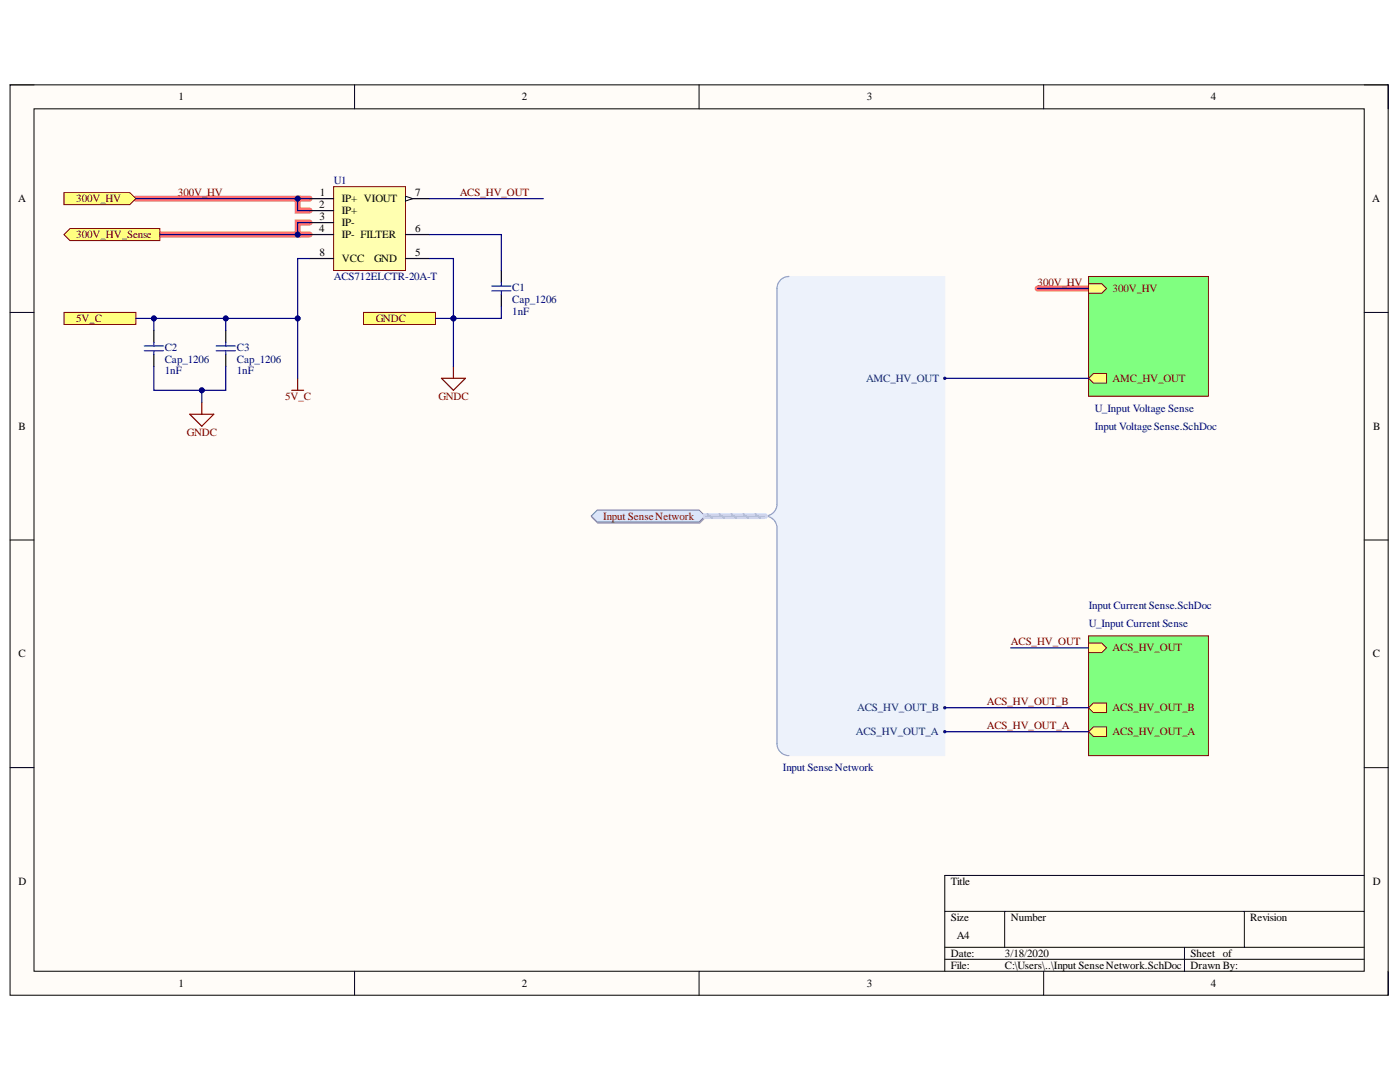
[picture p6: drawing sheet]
<svg xmlns="http://www.w3.org/2000/svg" width="279mm" height="216mm" viewBox="0 0 279 216" stroke-linecap="round" stroke-linejoin="round" font-family="sans-serif">
<path d="M2 16.9h275v181.7h-275z" fill-rule="evenodd" fill="#fffcf8"/>
<path d="M2 16.9h275v181.7h-275z" fill="none" stroke="#000" stroke-width=".2"/>
<path d="M6.8 21.7h265.5v172.1h-265.5z" fill-rule="evenodd" fill="#fffcf8"/>
<g fill="none" stroke="#000" stroke-width=".2">
<path d="M2 16.9h4.8M70.8 16.9v4.8M139.5 16.9v4.8M208.3 16.9v4.8M272.3 16.9h4.7v4.8M6.8 21.7h265.5v172.1h-265.5zM2 62.3h4.8M272.3 62.3h4.7M2 107.8h4.8M272.3 107.8h4.7M2 153.2h4.8M272.3 153.2h4.7"/>
<path d="M272.3 174.7h-83.8v19.1M70.8 193.8v4.8M139.5 193.8v4.8M188.5 181.9h83.8M188.5 189h83.8M188.5 191.4h83.8M200.5 181.9v7.1M208.3 193.8v4.8M236.4 189v4.8M248.3 181.9v7.1M277 193.8v4.8"/>
</g>
<path d="M27.1 39.6h32.3v2.4h2.4M59.4 39.6h2.4M59.4 46.8h2.4M61.8 44.4h-2.4v2.4h-27.5M207.1 57.6h10.1" fill="none" stroke="#ff6e6e" stroke-width="1.2"/>
<path d="M66.6 37.2h14.3v16.8h-14.3z" fill-rule="evenodd" fill="#ffffb0"/>
<path d="M66.6 37.2h14.3v16.8h-14.3z" fill="none" stroke="#800000" stroke-width=".2"/>
<path d="M61.8 39.6h4.8M80.9 39.6h4.8M61.8 42h4.8M61.8 44.4h4.8M61.8 46.8h4.8M80.9 46.8h4.8M80.9 51.6h4.8" fill="none" stroke="#000" stroke-width=".24"/>
<path d="M80.9 39.2l1.5 .4-1.5 .5z" fill="#f8fcff"/>
<path d="M80.9 39.2l1.5 .4-1.5 .5z" fill="none" stroke="#000" stroke-width=".2"/>
<path d="M61.8 51.6h4.8" fill="none" stroke="#000" stroke-width=".24"/>
<path d="M12.8 38.4h13.1l1.2 1.2-1.2 1.2h-13.1z" fill-rule="evenodd" fill="#ffff80"/>
<path d="M12.8 38.4h13.1l1.2 1.2-1.2 1.2h-13.1z" fill="none" stroke="#800000" stroke-width=".2"/>
<path d="M12.8 46.8l1.2-1.2h17.9v2.4h-17.9z" fill-rule="evenodd" fill="#ffff80"/>
<path d="M12.8 46.8l1.2-1.2h17.9v2.4h-17.9z" fill="none" stroke="#800000" stroke-width=".2"/>
<path d="M58.2 77.9h2.4M59.4 75.5v2.4M88.1 75.5h4.8l-2.4 2.4zM90.5 73.1v2.4" fill="none" stroke="#800000" stroke-width=".24"/>
<path d="M12.8 62.3h14.3v2.4h-14.3z" fill-rule="evenodd" fill="#ffff80"/>
<path d="M12.8 62.3h14.3v2.4h-14.3z" fill="none" stroke="#800000" stroke-width=".2"/>
<path d="M72.6 62.3h14.3v2.4h-14.3z" fill-rule="evenodd" fill="#ffff80"/>
<path d="M72.6 62.3h14.3v2.4h-14.3z" fill="none" stroke="#800000" stroke-width=".2"/>
<path d="M100.1 54v2.4M100.1 58.8v2.3M30.7 65.9v2.4M30.7 70.7v2.4M45.1 65.9v2.4M45.1 70.7v2.4" fill="none" stroke="#000" stroke-width=".24"/>
<path d="M98.1 57.1h3.9M98.1 58h3.9M100.1 56.4v.7M100.1 58v.8M28.8 69h3.8M28.8 70h3.8M30.7 68.3v.7M30.7 70v.7M43.1 69h3.9M43.1 70h3.9M45.1 68.3v.7M45.1 70v.7" fill="none" stroke="#00f" stroke-width=".24"/>
<path d="M37.9 82.7h4.8l-2.4 2.3zM40.3 80.3v2.4" fill="none" stroke="#800000" stroke-width=".24"/>
<path d="M217.2 126.9h24v23.9h-24z" fill-rule="evenodd" fill="#80ff80"/>
<path d="M217.2 126.9h24v23.9h-24z" fill="none" stroke="#800000" stroke-width=".2"/>
<path d="M217.2 128.3h2.7l.9 1-.9 .9h-2.7z" fill-rule="evenodd" fill="#ffff80"/>
<path d="M217.2 128.3h2.7l.9 1-.9 .9h-2.7z" fill="none" stroke="#800000" stroke-width=".2"/>
<path d="M217.2 141.2l1-.9h2.6v1.9h-2.6z" fill-rule="evenodd" fill="#ffff80"/>
<path d="M217.2 141.2l1-.9h2.6v1.9h-2.6z" fill="none" stroke="#800000" stroke-width=".2"/>
<path d="M217.2 146l1-1h2.6v2h-2.6z" fill-rule="evenodd" fill="#ffff80"/>
<path d="M217.2 146l1-1h2.6v2h-2.6z" fill="none" stroke="#800000" stroke-width=".2"/>
<path d="M217.2 55.2h24v23.9h-24z" fill-rule="evenodd" fill="#80ff80"/>
<path d="M217.2 55.2h24v23.9h-24z" fill="none" stroke="#800000" stroke-width=".2"/>
<path d="M217.2 56.6h2.7l.9 1-.9 .9h-2.7z" fill-rule="evenodd" fill="#ffff80"/>
<path d="M217.2 56.6h2.7l.9 1-.9 .9h-2.7z" fill="none" stroke="#800000" stroke-width=".2"/>
<path d="M217.2 75.5l1-1h2.6v1.9h-2.6z" fill-rule="evenodd" fill="#ffff80"/>
<path d="M217.2 75.5l1-1h2.6v1.9h-2.6z" fill="none" stroke="#800000" stroke-width=".2"/>
<path d="M156.3 55.5l1.2-.3h31v95.6h-31l-1.2-.3-.9-.9-.3-1.2v-43.6l-.6-1-1.2-.8 1.2-.8 .6-1v-43.6l.3-1.2z" fill-rule="evenodd" fill="#edf2fb"/>
<path d="M156.3 55.5l1.2-.3h31v95.6h-31l-1.2-.3-.9-.9-.3-1.2v-43.6l-.6-1-1.2-.8 1.2-.8 .6-1v-43.6l.3-1.2z" fill="none" stroke="#edf2fb" stroke-width=".2"/>
<path d="M157.5 55.2a2.39 2.39 0 0 0-2.4 2.4v43a2.39 2.39 0 0 1-2.4 2.4 2.39 2.39 0 0 1 2.4 2.4v43a2.39 2.39 0 0 0 2.4 2.4" fill="none" stroke="#8f9ec9" stroke-width=".24"/>
<circle cx="188.5" cy="146" r=".24" fill="#003a70"/>
<circle cx="188.5" cy="146" r=".24" fill="none" stroke="#003a70" stroke-width=".2"/>
<circle cx="188.5" cy="141.2" r=".24" fill="#003a70"/>
<circle cx="188.5" cy="141.2" r=".24" fill="none" stroke="#003a70" stroke-width=".2"/>
<circle cx="188.5" cy="75.5" r=".24" fill="#003a70"/>
<circle cx="188.5" cy="75.5" r=".24" fill="none" stroke="#003a70" stroke-width=".2"/>
<path d="M119.3 102h20.3l1.2 1.2-1.2 1.2h-20.3l-1.2-1.2z" fill-rule="evenodd" fill="#bac0ca"/>
<path d="M119.3 102h20.3l1.2 1.2-1.2 1.2h-20.3l-1.2-1.2z" fill="none" stroke="#a6acb6" stroke-width=".2"/>
<path d="M118 103l1.2-1.2h20.3l1.2 1.2-1.2 1.2h-20.3z" fill-rule="evenodd" fill="#d5e4ff"/>
<path d="M118 103l1.2-1.2h20.3l1.2 1.2-1.2 1.2h-20.3z" fill="none" stroke="#71809b" stroke-width=".2"/>
<path d="M140.7 103h12" fill="none" stroke="#cbdaff" stroke-width="1.2"/>
<path d="M141.2 102.6l.9 .8M143.6 102.6l.9 .8M146 102.6l.9 .8M148.4 102.6l.9 .8M150.8 102.6l.9 .8" fill="none" stroke="#adbce7" stroke-width=".36"/>
<path d="M140.7 103h12" fill="none" stroke="#adbce7" stroke-width=".24"/>
<path d="M45.1 63.5v2.4" fill="none" stroke="#000080" stroke-width=".24"/>
<circle cx="45.1" cy="63.5" r=".48" fill="#000080"/>
<circle cx="45.1" cy="63.5" r=".48" fill="none" stroke="#000080" stroke-width=".2"/>
<path d="M27.1 63.5h32.3" fill="none" stroke="#000080" stroke-width=".24"/>
<circle cx="30.7" cy="63.5" r=".48" fill="#000080"/>
<circle cx="30.7" cy="63.5" r=".48" fill="none" stroke="#000080" stroke-width=".2"/>
<circle cx="45.1" cy="63.5" r=".48" fill="#000080"/>
<circle cx="45.1" cy="63.5" r=".48" fill="none" stroke="#000080" stroke-width=".2"/>
<circle cx="59.4" cy="63.5" r=".48" fill="#000080"/>
<circle cx="59.4" cy="63.5" r=".48" fill="none" stroke="#000080" stroke-width=".2"/>
<path d="M27.1 39.6h32.3v2.4h2.4" fill="none" stroke="#000080" stroke-width=".24"/>
<circle cx="59.4" cy="39.6" r=".48" fill="#000080"/>
<circle cx="59.4" cy="39.6" r=".48" fill="none" stroke="#000080" stroke-width=".2"/>
<path d="M30.7 73.1v4.8h9.6v2.4" fill="none" stroke="#000080" stroke-width=".24"/>
<circle cx="40.3" cy="77.9" r=".48" fill="#000080"/>
<circle cx="40.3" cy="77.9" r=".48" fill="none" stroke="#000080" stroke-width=".2"/>
<path d="M61.8 44.4h-2.4v2.4h-27.5" fill="none" stroke="#000080" stroke-width=".24"/>
<circle cx="59.4" cy="46.8" r=".48" fill="#000080"/>
<circle cx="59.4" cy="46.8" r=".48" fill="none" stroke="#000080" stroke-width=".2"/>
<path d="M45.1 73.1v4.8h-4.8" fill="none" stroke="#000080" stroke-width=".24"/>
<circle cx="40.3" cy="77.9" r=".48" fill="#000080"/>
<circle cx="40.3" cy="77.9" r=".48" fill="none" stroke="#000080" stroke-width=".2"/>
<path d="M61.8 51.6h-2.4v23.9" fill="none" stroke="#000080" stroke-width=".24"/>
<circle cx="59.4" cy="63.5" r=".48" fill="#000080"/>
<circle cx="59.4" cy="63.5" r=".48" fill="none" stroke="#000080" stroke-width=".2"/>
<path d="M59.4 46.8h2.4" fill="none" stroke="#000080" stroke-width=".24"/>
<circle cx="59.4" cy="46.8" r=".48" fill="#000080"/>
<circle cx="59.4" cy="46.8" r=".48" fill="none" stroke="#000080" stroke-width=".2"/>
<path d="M59.4 39.6h2.4" fill="none" stroke="#000080" stroke-width=".24"/>
<circle cx="59.4" cy="39.6" r=".48" fill="#000080"/>
<circle cx="59.4" cy="39.6" r=".48" fill="none" stroke="#000080" stroke-width=".2"/>
<path d="M85.7 51.6h4.8v21.5" fill="none" stroke="#000080" stroke-width=".24"/>
<circle cx="90.5" cy="63.5" r=".48" fill="#000080"/>
<circle cx="90.5" cy="63.5" r=".48" fill="none" stroke="#000080" stroke-width=".2"/>
<path d="M85.7 39.6h22.7M85.7 46.8h14.4v7.2M86.9 63.5h3.6" fill="none" stroke="#000080" stroke-width=".24"/>
<circle cx="90.5" cy="63.5" r=".48" fill="#000080"/>
<circle cx="90.5" cy="63.5" r=".48" fill="none" stroke="#000080" stroke-width=".2"/>
<path d="M100.1 61.1v2.4h-9.6" fill="none" stroke="#000080" stroke-width=".24"/>
<circle cx="90.5" cy="63.5" r=".48" fill="#000080"/>
<circle cx="90.5" cy="63.5" r=".48" fill="none" stroke="#000080" stroke-width=".2"/>
<path d="M207.1 57.6h10.1M30.7 63.5v2.4M188.5 75.5h28.7M201.7 129.3h15.5M188.5 146h28.7M188.5 141.2h28.7" fill="none" stroke="#000080" stroke-width=".24"/>
<circle cx="30.7" cy="63.5" r=".48" fill="#000080"/>
<circle cx="30.7" cy="63.5" r=".48" fill="none" stroke="#000080" stroke-width=".2"/>
<g font-size="2.2">
<text x="35.6" y="20">1</text>
<text x="104.2" y="20">2</text>
<text x="173" y="20">3</text>
<text x="241.7" y="20">4</text>
<text x="3.6" y="40.3">A</text>
<text x="63.7" y="41.5">2</text>
<text x="63.8" y="39.1">1</text>
<text x="68.2" y="40.3">IP+ VIOUT</text>
<text x="82.9" y="39.1">7</text>
<text x="273.9" y="40.3">A</text>
<text x="63.7" y="46.3">4</text>
<text x="63.8" y="44">3</text>
<text x="68.2" y="42.7">IP+</text>
<text x="68.2" y="45.1">IP-</text>
<text x="68.2" y="47.5">IP- FILTER</text>
<text x="82.9" y="46.3">6</text>
<text x="63.8" y="51.1">8</text>
<text x="68.2" y="52.3">VCC</text>
<text x="74.7" y="52.3">GND</text>
<text x="82.9" y="51.1">5</text>
<text x="3.7" y="85.8">B</text>
<text x="274" y="85.8">B</text>
<text x="3.7" y="131.2">C</text>
<text x="274" y="131.2">C</text>
<text x="3.7" y="176.5">D</text>
<text x="189.7" y="176.5">Title</text>
<text x="274" y="176.5">D</text>
<text x="189.7" y="183.7">Size</text>
<text x="201.8" y="183.7">Number</text>
<text x="249.5" y="183.7">Revision</text>
<text x="189.7" y="190.9">Date:</text>
<text x="190.9" y="187.4">A4</text>
<text x="200.6" y="190.9">3/18/2020</text>
<text x="237.6" y="190.9">Sheet of</text>
<text x="35.6" y="196.9">1</text>
<text x="104.2" y="196.9">2</text>
<text x="173" y="196.9">3</text>
<text x="189.7" y="193.3">File:</text>
<text x="200.6" y="193.3">C:\Users\..\Input SenseNetwork.SchDoc</text>
<text x="237.6" y="193.3">Drawn By:</text>
<text x="241.7" y="196.9">4</text>
</g>
<g font-size="2.2" fill="#800000">
<text x="15.2" y="40.3">300V_HV</text>
<text x="35.5" y="39.1">300V_HV</text>
<text x="91.7" y="39.1">ACS_HV_OUT</text>
<text x="15.2" y="47.5">300V_HV_Sense</text>
<text x="207.1" y="57.1">300V_HV</text>
<text x="222" y="58.2">300V_HV</text>
<text x="15.2" y="64.2">5V_C</text>
<text x="75" y="64.2">GNDC</text>
<text x="222" y="76.1">AMC_HV_OUT</text>
<text x="56.9" y="79.8">5V_C</text>
<text x="87.5" y="79.8">GNDC</text>
<text x="37.3" y="87">GNDC</text>
<text x="120.4" y="103.7">Input SenseNetwork</text>
<text x="201.8" y="128.8">ACS_HV_OUT</text>
<text x="222" y="130">ACS_HV_OUT</text>
<text x="196.9" y="140.7">ACS_HV_OUT_B</text>
<text x="222" y="141.9">ACS_HV_OUT_B</text>
<text x="196.9" y="145.5">ACS_HV_OUT_A</text>
<text x="222" y="146.7">ACS_HV_OUT_A</text>
</g>
<g font-size="2.2" fill="#000080">
<text x="66.6" y="36.8">U1</text>
<text x="66.6" y="55.9">ACS712ELCTR-20A-T</text>
<text x="102.2" y="58">C1</text>
<text x="102.2" y="62.8">1nF</text>
<text x="102.2" y="60.4">Cap_1206</text>
<text x="32.9" y="70">C2</text>
<text x="47.3" y="70">C3</text>
<text x="32.9" y="74.7">1nF</text>
<text x="32.9" y="72.3">Cap_1206</text>
<text x="47.3" y="74.7">1nF</text>
<text x="47.3" y="72.3">Cap_1206</text>
<text x="218.5" y="82.1">U_Input Voltage Sense</text>
<text x="218.5" y="85.8">Input Voltage Sense.SchDoc</text>
<text x="217.3" y="125.2">U_Input Current Sense</text>
<text x="217.3" y="121.6">Input Current Sense.SchDoc</text>
<text x="156.3" y="153.9">Input SenseNetwork</text>
</g>
<g font-size="2.2" fill="#003a70">
<text x="172.8" y="76.1">AMC_HV_OUT</text>
<text x="171.1" y="141.9">ACS_HV_OUT_B</text>
<text x="170.8" y="146.7">ACS_HV_OUT_A</text>
</g>
</svg>
